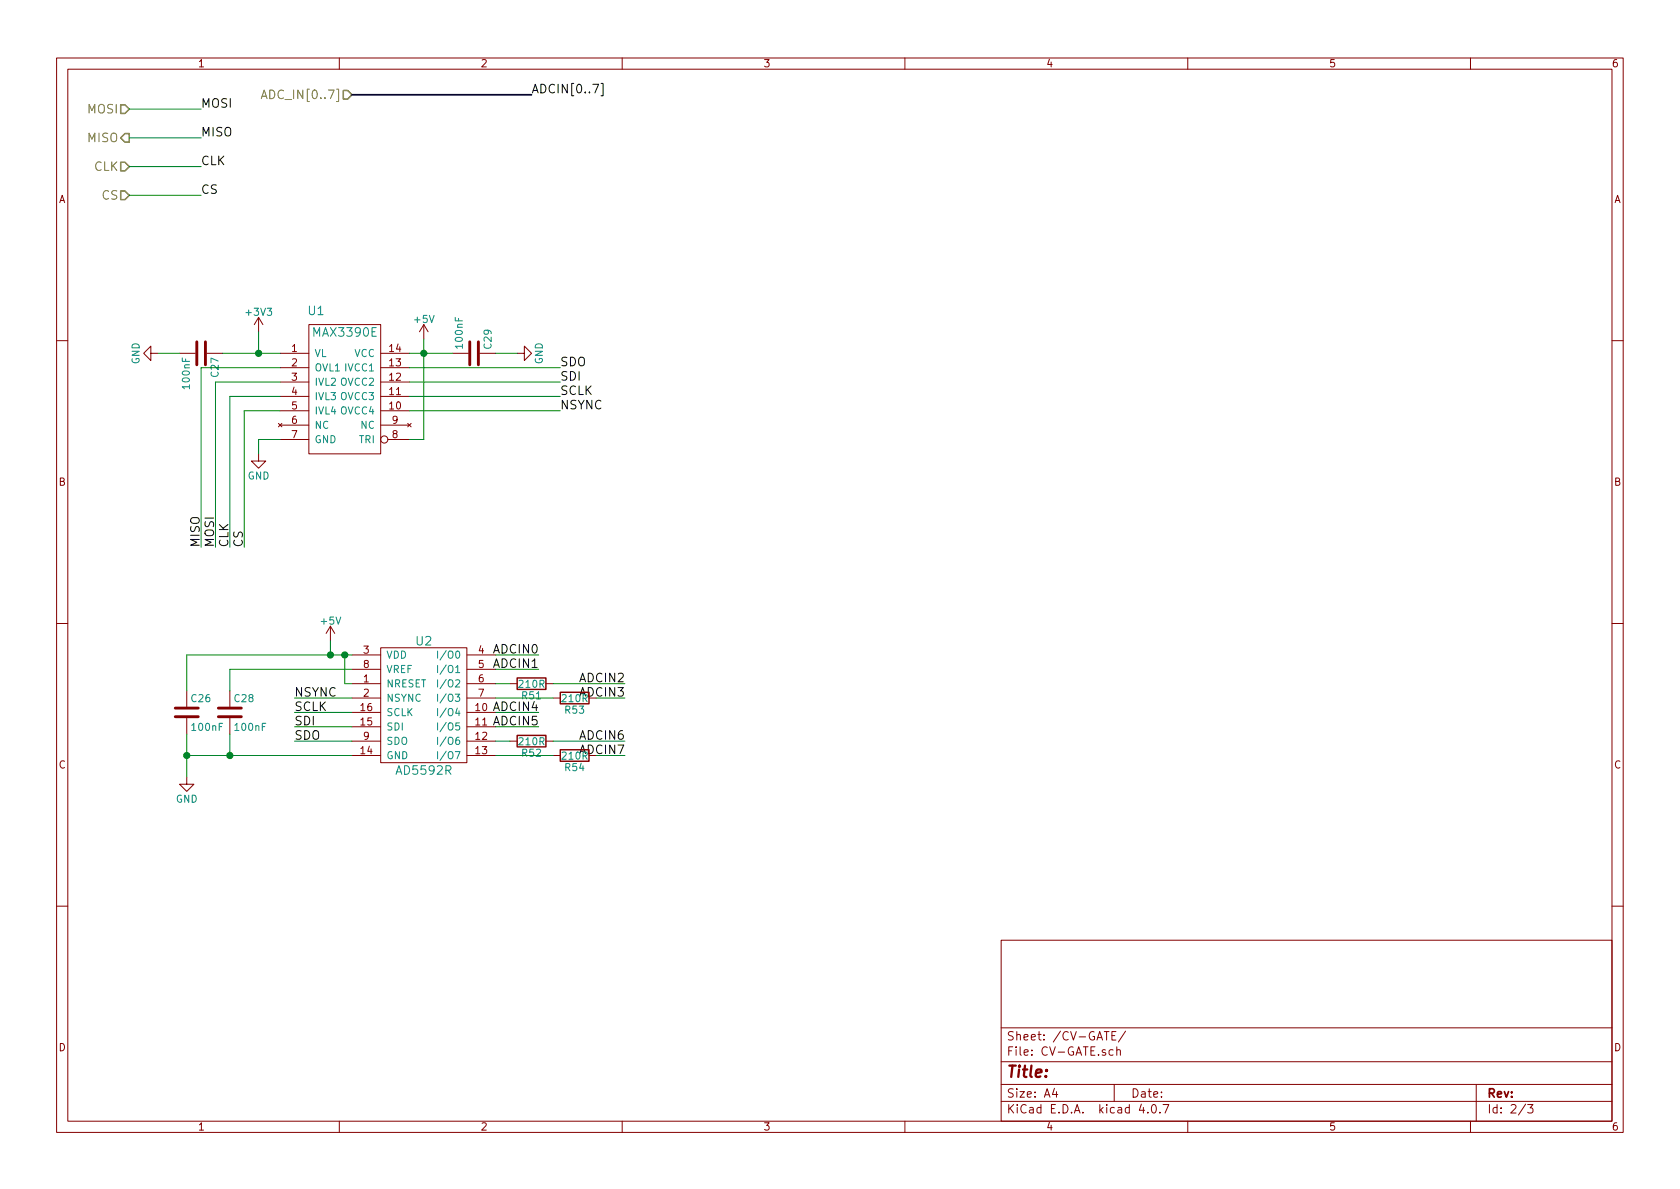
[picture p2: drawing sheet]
EESchema Schematic File Version 2
LIBS:valves
LIBS:power
LIBS:device
LIBS:transistors
LIBS:conn
LIBS:linear
LIBS:regul
LIBS:74xx
LIBS:cmos4000
LIBS:adc-dac
LIBS:memory
LIBS:xilinx
LIBS:microcontrollers
LIBS:dsp
LIBS:microchip
LIBS:analog_switches
LIBS:motorola
LIBS:texas
LIBS:intel
LIBS:audio
LIBS:interface
LIBS:digital-audio
LIBS:philips
LIBS:display
LIBS:cypress
LIBS:siliconi
LIBS:opto
LIBS:atmel
LIBS:contrib
LIBS:switches
LIBS:Sampler-cache
EELAYER 25 0
EELAYER END
$Descr A4 11693 8268
encoding utf-8
Sheet 2 3
Title ""
Date ""
Rev ""
Comp ""
Comment1 ""
Comment2 ""
Comment3 ""
Comment4 ""
$EndDescr
$Comp
L AD5592R U2
U 1 1
P 2950 4900
F 0 "U2" H 2950 5350 60  0000 C CNN
F 1 "AD5592R" H 2950 4450 60  0000 C CNN
F 2 "Housings_SSOP:TSSOP-16_4.4x5mm_Pitch0.65mm" H 2950 4900 60  0001 C CNN
F 3 "" H 2950 4900 60  0001 C CNN
	1    2950 4900
	1    0    0    -1  
$EndComp
$Comp
L +5V #PWR025
U 1 1
P 2300 4450
F 0 "#PWR025" H 2300 4300 50  0001 C CNN
F 1 "+5V" H 2300 4590 50  0000 C CNN
F 2 "" H 2300 4450 50  0001 C CNN
F 3 "" H 2300 4450 50  0001 C CNN
	1    2300 4450
	1    0    0    -1  
$EndComp
$Comp
L C C28
U 1 1
P 1600 4950
F 0 "C28" H 1625 5050 50  0000 L CNN
F 1 "100nF" H 1625 4850 50  0000 L CNN
F 2 "Capacitors_SMD:C_0603_HandSoldering" H 1638 4800 50  0001 C CNN
F 3 "" H 1600 4950 50  0001 C CNN
	1    1600 4950
	1    0    0    -1  
$EndComp
$Comp
L GND #PWR026
U 1 1
P 1300 5400
F 0 "#PWR026" H 1300 5150 50  0001 C CNN
F 1 "GND" H 1300 5250 50  0000 C CNN
F 2 "" H 1300 5400 50  0001 C CNN
F 3 "" H 1300 5400 50  0001 C CNN
	1    1300 5400
	1    0    0    -1  
$EndComp
$Comp
L C C26
U 1 1
P 1300 4950
F 0 "C26" H 1325 5050 50  0000 L CNN
F 1 "100nF" H 1325 4850 50  0000 L CNN
F 2 "Capacitors_SMD:C_0603_HandSoldering" H 1338 4800 50  0001 C CNN
F 3 "" H 1300 4950 50  0001 C CNN
	1    1300 4950
	1    0    0    -1  
$EndComp
Text Label 3750 4550 2    60   ~ 0
ADCIN0
Text Label 3750 4650 2    60   ~ 0
ADCIN1
Text Label 4350 4750 2    60   ~ 0
ADCIN2
Text Label 4350 4850 2    60   ~ 0
ADCIN3
Text Label 3750 4950 2    60   ~ 0
ADCIN4
Text Label 3750 5050 2    60   ~ 0
ADCIN5
Text Label 4350 5150 2    60   ~ 0
ADCIN6
Text Label 4350 5250 2    60   ~ 0
ADCIN7
$Comp
L MAX3390E U1
U 1 1
P 2150 2250
F 0 "U1" H 2200 2350 60  0000 C CNN
F 1 "MAX3390E" H 2400 2200 60  0000 C CNN
F 2 "Housings_SSOP:TSSOP-14_4.4x5mm_Pitch0.65mm" H 2150 2050 60  0001 C CNN
F 3 "" H 2150 2050 60  0001 C CNN
	1    2150 2250
	1    0    0    -1  
$EndComp
$Comp
L +5V #PWR027
U 1 1
P 2950 2350
F 0 "#PWR027" H 2950 2200 50  0001 C CNN
F 1 "+5V" H 2950 2490 50  0000 C CNN
F 2 "" H 2950 2350 50  0001 C CNN
F 3 "" H 2950 2350 50  0001 C CNN
	1    2950 2350
	1    0    0    -1  
$EndComp
$Comp
L GND #PWR028
U 1 1
P 1800 3150
F 0 "#PWR028" H 1800 2900 50  0001 C CNN
F 1 "GND" H 1800 3000 50  0000 C CNN
F 2 "" H 1800 3150 50  0001 C CNN
F 3 "" H 1800 3150 50  0001 C CNN
	1    1800 3150
	1    0    0    -1  
$EndComp
$Comp
L C C27
U 1 1
P 1400 2450
F 0 "C27" H 1425 2550 50  0000 L CNN
F 1 "100nF" H 1425 2350 50  0000 L CNN
F 2 "Capacitors_SMD:C_0603_HandSoldering" H 1438 2300 50  0001 C CNN
F 3 "" H 1400 2450 50  0001 C CNN
	1    1400 2450
	0    1    1    0   
$EndComp
$Comp
L C C29
U 1 1
P 3300 2450
F 0 "C29" H 3325 2550 50  0000 L CNN
F 1 "100nF" H 3325 2350 50  0000 L CNN
F 2 "Capacitors_SMD:C_0603_HandSoldering" H 3338 2300 50  0001 C CNN
F 3 "" H 3300 2450 50  0001 C CNN
	1    3300 2450
	0    1    -1   0   
$EndComp
$Comp
L GND #PWR029
U 1 1
P 1100 2450
F 0 "#PWR029" H 1100 2200 50  0001 C CNN
F 1 "GND" H 1100 2300 50  0000 C CNN
F 2 "" H 1100 2450 50  0001 C CNN
F 3 "" H 1100 2450 50  0001 C CNN
	1    1100 2450
	0    1    1    0   
$EndComp
$Comp
L GND #PWR030
U 1 1
P 3600 2450
F 0 "#PWR030" H 3600 2200 50  0001 C CNN
F 1 "GND" H 3600 2300 50  0000 C CNN
F 2 "" H 3600 2450 50  0001 C CNN
F 3 "" H 3600 2450 50  0001 C CNN
	1    3600 2450
	0    -1   -1   0   
$EndComp
$Comp
L +3V3 #PWR031
U 1 1
P 1800 2300
F 0 "#PWR031" H 1800 2150 50  0001 C CNN
F 1 "+3V3" H 1800 2440 50  0000 C CNN
F 2 "" H 1800 2300 50  0001 C CNN
F 3 "" H 1800 2300 50  0001 C CNN
	1    1800 2300
	1    0    0    -1  
$EndComp
Text HLabel 900  750  0    60   Input ~ 0
MOSI
Text HLabel 900  950  0    60   Output ~ 0
MISO
Text HLabel 900  1150 0    60   Input ~ 0
CLK
Text HLabel 900  1350 0    60   Input ~ 0
CS
Text Label 1400 750  0    60   ~ 0
MOSI
Text Label 1400 950  0    60   ~ 0
MISO
Text Label 1400 1150 0    60   ~ 0
CLK
Text Label 1400 1350 0    60   ~ 0
CS
Text Label 1400 3800 1    60   ~ 0
MISO
Text Label 1500 3800 1    60   ~ 0
MOSI
Text Label 1600 3800 1    60   ~ 0
CLK
Text Label 1700 3800 1    60   ~ 0
CS
Text Label 2050 4850 0    60   ~ 0
NSYNC
Text Label 2050 4950 0    60   ~ 0
SCLK
Text Label 2050 5050 0    60   ~ 0
SDI
Text Label 2050 5150 0    60   ~ 0
SDO
Text Label 3900 2550 0    60   ~ 0
SDO
Text Label 3900 2650 0    60   ~ 0
SDI
Text Label 3900 2750 0    60   ~ 0
SCLK
Text Label 3900 2850 0    60   ~ 0
NSYNC
$Comp
L R R51
U 1 1
P 3700 4750
F 0 "R51" V 3780 4750 50  0000 C CNN
F 1 "210R" V 3700 4750 50  0000 C CNN
F 2 "Capacitors_SMD:C_0603_HandSoldering" V 3630 4750 50  0001 C CNN
F 3 "" H 3700 4750 50  0001 C CNN
	1    3700 4750
	0    1    1    0   
$EndComp
$Comp
L R R53
U 1 1
P 4000 4850
F 0 "R53" V 4080 4850 50  0000 C CNN
F 1 "210R" V 4000 4850 50  0000 C CNN
F 2 "Capacitors_SMD:C_0603_HandSoldering" V 3930 4850 50  0001 C CNN
F 3 "" H 4000 4850 50  0001 C CNN
	1    4000 4850
	0    1    1    0   
$EndComp
$Comp
L R R52
U 1 1
P 3700 5150
F 0 "R52" V 3780 5150 50  0000 C CNN
F 1 "210R" V 3700 5150 50  0000 C CNN
F 2 "Capacitors_SMD:C_0603_HandSoldering" V 3630 5150 50  0001 C CNN
F 3 "" H 3700 5150 50  0001 C CNN
	1    3700 5150
	0    1    1    0   
$EndComp
$Comp
L R R54
U 1 1
P 4000 5250
F 0 "R54" V 4080 5250 50  0000 C CNN
F 1 "210R" V 4000 5250 50  0000 C CNN
F 2 "Capacitors_SMD:C_0603_HandSoldering" V 3930 5250 50  0001 C CNN
F 3 "" H 4000 5250 50  0001 C CNN
	1    4000 5250
	0    1    1    0   
$EndComp
Text Label 3700 650  0    60   ~ 0
ADCIN[0..7]
Text HLabel 2450 650  0    60   Input ~ 0
ADC_IN[0..7]
Wire Wire Line
	1700 2850 1700 3800
Wire Wire Line
	1950 2850 1700 2850
Wire Wire Line
	1600 2750 1600 3800
Wire Wire Line
	1950 2750 1600 2750
Wire Wire Line
	1500 2650 1500 3800
Wire Wire Line
	1950 2650 1500 2650
Wire Wire Line
	1400 2550 1400 3800
Wire Wire Line
	1950 2550 1400 2550
Wire Wire Line
	900  1350 1400 1350
Wire Wire Line
	900  1150 1400 1150
Wire Wire Line
	900  950  1400 950 
Wire Wire Line
	900  750  1400 750 
Wire Wire Line
	3450 2450 3600 2450
Wire Wire Line
	1250 2450 1100 2450
Connection ~ 1800 2450
Wire Wire Line
	1800 2450 1800 2300
Wire Wire Line
	1550 2450 1950 2450
Connection ~ 2950 2450
Wire Wire Line
	2950 3050 2850 3050
Wire Wire Line
	1800 3050 1800 3150
Wire Wire Line
	1950 3050 1800 3050
Wire Wire Line
	2950 2350 2950 3050
Wire Wire Line
	2850 2450 3150 2450
Wire Wire Line
	4150 5250 4350 5250
Wire Wire Line
	3850 5150 4350 5150
Wire Wire Line
	4150 4850 4350 4850
Wire Wire Line
	3850 4750 4350 4750
Connection ~ 1600 5250
Connection ~ 1300 5250
Wire Wire Line
	1600 5100 1600 5250
Wire Wire Line
	1300 5100 1300 5400
Wire Wire Line
	1600 4650 1600 4800
Connection ~ 2300 4550
Wire Wire Line
	1300 4550 1300 4800
Wire Wire Line
	1300 5250 2450 5250
Wire Wire Line
	1600 4650 2450 4650
Wire Wire Line
	2300 4550 2300 4450
Wire Wire Line
	1300 4550 2450 4550
Wire Wire Line
	2850 2550 3900 2550
Wire Wire Line
	2850 2650 3900 2650
Wire Wire Line
	2850 2750 3900 2750
Wire Wire Line
	2850 2850 3900 2850
Wire Wire Line
	2450 4950 2050 4950
Wire Wire Line
	2450 5050 2050 5050
Wire Wire Line
	2450 5150 2050 5150
Wire Wire Line
	2450 4850 2050 4850
Wire Wire Line
	2450 4750 2400 4750
Wire Wire Line
	2400 4750 2400 4550
Connection ~ 2400 4550
Wire Wire Line
	3850 4850 3450 4850
Wire Wire Line
	3450 5150 3550 5150
Wire Wire Line
	3450 5250 3850 5250
Wire Wire Line
	3550 4750 3450 4750
Wire Wire Line
	3450 4550 3750 4550
Wire Wire Line
	3450 4650 3750 4650
Wire Wire Line
	3450 4950 3750 4950
Wire Wire Line
	3450 5050 3750 5050
Wire Bus Line
	2450 650  3700 650 
$EndSCHEMATC
